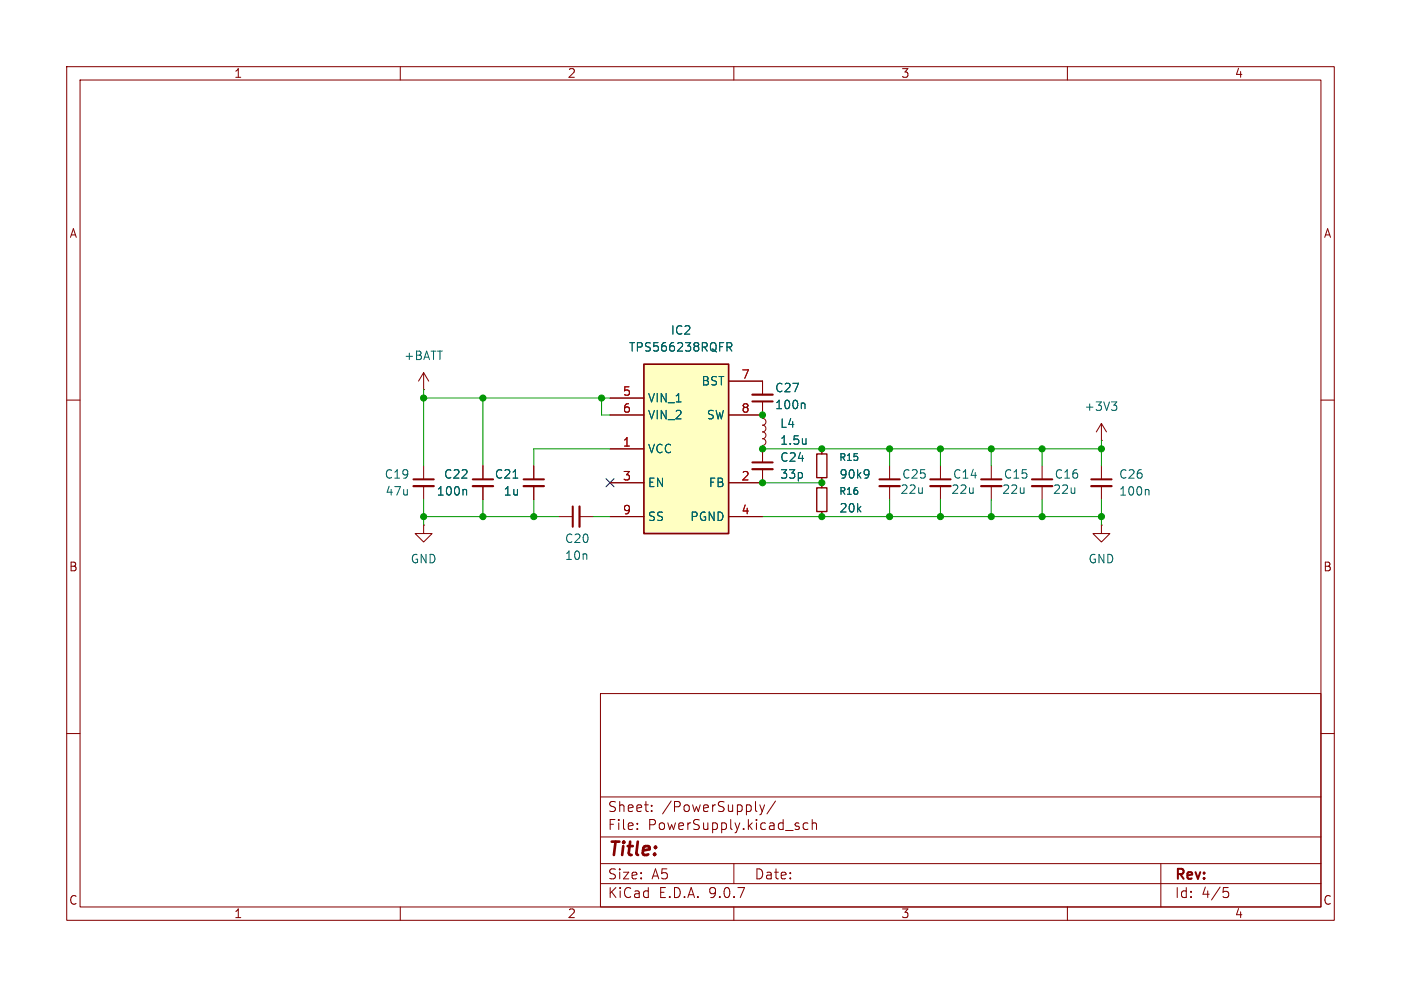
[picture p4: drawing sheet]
<svg xmlns="http://www.w3.org/2000/svg" width="210mm" height="148mm" viewBox="0 0 210 148" stroke-linecap="round" stroke-linejoin="round" font-family="sans-serif">
<g fill="none" stroke="#840000" stroke-width=".15">
<path d="M10 10h190v128h-190zM12 12h186v124h-186zM60 10v2M110 10v2M160 10v2M114.3 57.2v2M10 60h2M63.5 78.7v1.3h1.3l-1.3 1.3-1.3-1.3h1.3M63.5 78.7h.1M63.5 69.9v2M63.5 72.9v2M72.4 69.9v2"/>
<path d="M72.4 72.9v2M80 69.9v2M80 72.9v2M83.8 77.5h2.1M86.9 77.5h2M114.3 60.2v2M123.2 67.3v.8M123.2 71.6v1.6M123.2 76.7v.8M133.3 69.9v2M133.3 72.9v2M141 69.9v2"/>
<path d="M141 72.9v2M148.6 69.9v2M148.6 72.9v2M156.2 69.9v2M156.2 72.9v2M165.1 78.7v1.3h1.3l-1.3 1.3-1.3-1.3h1.3M165.1 78.7h.1M165.1 66h.1M165.1 63.5v2.5M165.1 69.9v2M165.1 72.9v2M165.1 63.5l-.8 1.3"/>
<path d="M165.1 63.5l.8 1.3M198 60h2M10 110h2M90 104h108v32h-108zM90 119.5h108M198 110h2M60 136v2M90 132.5h108M90 129.5h108M90 125.5h108M95.5 124.2v.2M95.5 123.5v.1"/>
<path d="M97.7 121.5v.2M97.7 120.8v.1M110 136v2M110 129.5v3M113.9 120.7l.4 1M114.3 121.7l-.2 .3-.2 .2M114.6 120.7l-.3 1M116.2 120.1l-1.2 1.9M121.1 123.5l-.4-.1-.3 .3v.4l.1 .2h.6M121.8 123.5a.37 .37 0 0 1 .6 .1v.8M121.8 122.9v1.5M160 136v2"/>
<path d="M174 129.5v6.5M183.4 133.1h.7M183.5 133.7h.4l.3 .2v.4l-.2 .2-.5 .1"/>
</g>
<path d="M62 71.9h3M70.9 71.9h3M78.5 71.9h3M85.9 75.9v3.1M112.8 60.2h3M131.8 71.9h3.1M139.4 71.9h3.1M147.1 71.9h3M154.7 71.9h3M163.6 71.9h3" fill="none" stroke="#840000" stroke-width=".3"/>
<path d="M112.8 59.2h3M62 72.9h3M70.9 72.9h3M78.5 72.9h3M86.9 75.9v3.1M131.8 72.9h3.1M139.4 72.9h3.1M147.1 72.9h3M154.7 72.9h3M163.6 72.9h3" fill="none" stroke="#840000" stroke-width=".33"/>
<path d="M69.8 73.4l.1 .2v.6M76.9 71.7h.7M120.5 60.4l.2 .2v.7M130 70.4l.2 .2a1.07 1.07 0 0 1-.1 1M130.3 71l-.3 .2M166.6 60.3h.8l-.4 .5M167.2 60.8l.2 .2v.3l-.2 .2M172 73.4l.2 .2v.6" fill="none" stroke="#006464" stroke-width=".15"/>
<path d="M122.4 68.1h1.6v3.5h-1.6zM122.4 73.2h1.6v3.5h-1.6z" fill="none" stroke="#840000" stroke-width=".2"/>
<path d="M96.5 54.6h12.7v25.4h-12.7z" fill="#ffffc2"/>
<path d="M96.5 54.6h12.7v25.4h-12.7z" fill="none" stroke="#840000" stroke-width=".25"/>
<g fill="none" stroke="#840000" stroke-width=".15">
<path d="M63.5 58.4h.1M63.5 55.9l-.8 1.3M63.5 55.9l.8 1.3M63.5 55.9v2.5M91.4 59.7h5.1M109.2 57.2h5.1v2M72.4 69.9v2M72.4 72.9v2M80 69.9v2M80 72.9v2M91.4 62.2h5.1M91.4 67.3h5.1"/>
<path d="M91.4 72.4h5.1M91.4 77.5h5.1M109.2 62.2h5.1M109.2 77.5h5.1M114.3 60.2v2.5a.51 .51 0 0 1 .5 .5 .51 .51 0 0 1-.5 .6 .5 .5 0 0 1 .5 .5 .5 .5 0 0 1-.5 .5 .51 .51 0 0 1 .5 .5 .51 .51 0 0 1-.5 .5M114.3 65.8a.5 .5 0 0 1 .5 .5 .5 .5 0 0 1-.5 .5M114.3 70.4v2h-5.1M114.3 66.8v2.5M123.2 67.3v.8M123.2 71.6v1.6M123.2 76.7v.8"/>
</g>
<path d="M109 51.4h.5l.2 .2-.1 .4h-.6M109.3 52l.4 .6M69.8 73.4l.1 .2v.6M76.9 71.7h.7M120.5 60.4l.2 .2v.7M120.8 65.8v.8M120.8 66.5v.1M130 70.4l.2 .2a1.07 1.07 0 0 1-.1 1M130.3 71l-.3 .2" fill="none" stroke="#006464" stroke-width=".15"/>
<path d="M112.8 69.3h3" fill="none" stroke="#840000" stroke-width=".3"/>
<path d="M112.8 70.4h3" fill="none" stroke="#840000" stroke-width=".33"/>
<g fill="none" stroke="#009600" stroke-width=".15">
<path d="M63.5 59.7h27.9M63.5 58.4v11.5M72.4 59.7v10.2M90.2 59.7v2.5h1.2M63.5 77.5h20.3M63.5 74.9v3.8M72.4 74.9v2.6M80 74.9v2.6M88.9 77.5h2.5M91.4 67.3h-11.4v2.6M114.3 77.5h50.8M114.3 67.3h50.8"/>
<path d="M114.3 72.4h8.9M133.3 67.3v2.6M133.3 74.9v2.6M141 67.3v2.6M141 74.9v2.6M148.6 67.3v2.6M148.6 74.9v2.6M156.2 67.3v2.6M156.2 74.9v2.6M165.1 66v3.9M165.1 74.9v3.8"/>
</g>
<path d="M90.8 71.8l1.2 1.2M92 71.8l-1.2 1.2" fill="none" stroke="#000084" stroke-width=".15"/>
<g fill="#009600" stroke="#009600" stroke-width=".15">
<circle cx="72.4" cy="59.7" r=".46"/>
<circle cx="63.5" cy="59.7" r=".46"/>
<circle cx="114.3" cy="62.2" r=".46"/>
<circle cx="114.3" cy="72.4" r=".46"/>
<circle cx="90.2" cy="59.7" r=".46"/>
<circle cx="114.3" cy="67.3" r=".46"/>
<circle cx="123.2" cy="77.5" r=".46"/>
<circle cx="123.2" cy="72.4" r=".46"/>
<circle cx="72.4" cy="77.5" r=".46"/>
<circle cx="80" cy="77.5" r=".46"/>
<circle cx="63.5" cy="77.5" r=".46"/>
<circle cx="133.3" cy="67.3" r=".46"/>
<circle cx="141" cy="67.3" r=".46"/>
<circle cx="141" cy="77.5" r=".46"/>
<circle cx="156.2" cy="77.5" r=".46"/>
<circle cx="148.6" cy="67.3" r=".46"/>
<circle cx="156.2" cy="67.3" r=".46"/>
<circle cx="165.1" cy="67.3" r=".46"/>
<circle cx="133.3" cy="77.5" r=".46"/>
<circle cx="123.2" cy="67.3" r=".46"/>
<circle cx="148.6" cy="77.5" r=".46"/>
<circle cx="165.1" cy="77.5" r=".46"/>
</g>
<text font-size="2.8" fill="#840000" x="91" y="128.9">Title:</text>
<g font-size="2.1" fill="#840000">
<text x="91" y="124.7">File:</text>
<text x="91" y="122">Sheet:</text>
<text x="97.1" y="124.7">PowerSupply.kicad_sch</text>
<text x="99.2" y="122">/PowerSupply/</text>
<text x="91" y="134.9">KiCad</text>
<text x="91" y="132.1">Size:</text>
<text x="97.7" y="132.1">A5</text>
<text x="98.7" y="134.9">E.D.A.</text>
<text x="106.3" y="134.9">9.0.7</text>
<text x="113" y="132.1">Date:</text>
<text x="176" y="132.3">Rev:</text>
<text x="176" y="134.9">Id:</text>
<text x="180.1" y="134.9">4/5</text>
</g>
<g font-size="1.8" fill="#840000">
<text x="35" y="11.9">1</text>
<text x="85" y="11.9">2</text>
<text x="135" y="11.9">3</text>
<text x="185" y="11.9">4</text>
<text x="10.3" y="35.9">A</text>
<text x="198.4" y="35.9">A</text>
<text x="10.3" y="85.9">B</text>
<text x="198.3" y="85.9">B</text>
<text x="10.3" y="135.9">C</text>
<text x="35" y="137.9">1</text>
<text x="85" y="137.9">2</text>
<text x="135" y="137.9">3</text>
<text x="185" y="137.9">4</text>
<text x="198.3" y="135.9">C</text>
</g>
<g font-size="1.8" fill="#006464">
<text x="94.2" y="52.9">TPS566238RQFR</text>
<text x="100.5" y="50.4">IC2</text>
<text x="60.5" y="54.2">+BATT</text>
<text x="105.1" y="58">BST</text>
<text x="116.1" y="59">C27</text>
<text x="97" y="60.6">VIN_1</text>
<text x="97" y="63.1">VIN_2</text>
<text x="105.8" y="63.1">SW</text>
<text x="116.1" y="61.6">100n</text>
<text x="116.8" y="64.4">L4</text>
<text x="162.5" y="61.8">+3V3</text>
<text x="57.6" y="72">C19</text>
<text x="66.5" y="72">C22</text>
<text x="74.1" y="72">C21</text>
<text x="97" y="68.2">VCC</text>
<text x="116.8" y="66.9">1.5u</text>
<text x="116.8" y="69.4">C24</text>
<text x="116.8" y="72">33p</text>
<text x="125.7" y="72">90k9</text>
<text x="135.1" y="72">C25</text>
<text x="142.8" y="72">C14</text>
<text x="150.4" y="72">C15</text>
<text x="158" y="72">C16</text>
<text x="167.6" y="72">C26</text>
<text x="57.7" y="74.5">47u</text>
<text x="65.4" y="74.5">100n</text>
<text x="75.4" y="74.5">1u</text>
<text x="97" y="73.3">EN</text>
<text x="106.2" y="73.3">FB</text>
<text x="125.7" y="77.1">20k</text>
<text x="134.9" y="74.3">22u</text>
<text x="142.5" y="74.3">22u</text>
<text x="150.1" y="74.3">22u</text>
<text x="157.7" y="74.3">22u</text>
<text x="167.6" y="74.5">100n</text>
<text x="84.6" y="81.6">C20</text>
<text x="97" y="78.3">SS</text>
<text x="103.4" y="78.3">PGND</text>
<text x="61.5" y="84.7">GND</text>
<text x="84.6" y="84.2">10n</text>
<text x="163.1" y="84.7">GND</text>
</g>
<g font-size="1.8" fill="#a90000">
<text x="93.3" y="59.4">5</text>
<text x="111.1" y="56.9">7</text>
<text x="93.3" y="62">6</text>
<text x="111.1" y="62">8</text>
<text x="93.3" y="67.1">1</text>
<text x="93.3" y="72.1">3</text>
<text x="93.3" y="77.2">9</text>
<text x="111.1" y="72.1">2</text>
<text x="111.1" y="77.2">4</text>
</g>
<g font-size="1.4" fill="#006464">
<text x="125.7" y="69.3">R15</text>
<text x="125.7" y="74.4">R16</text>
</g>
</svg>
